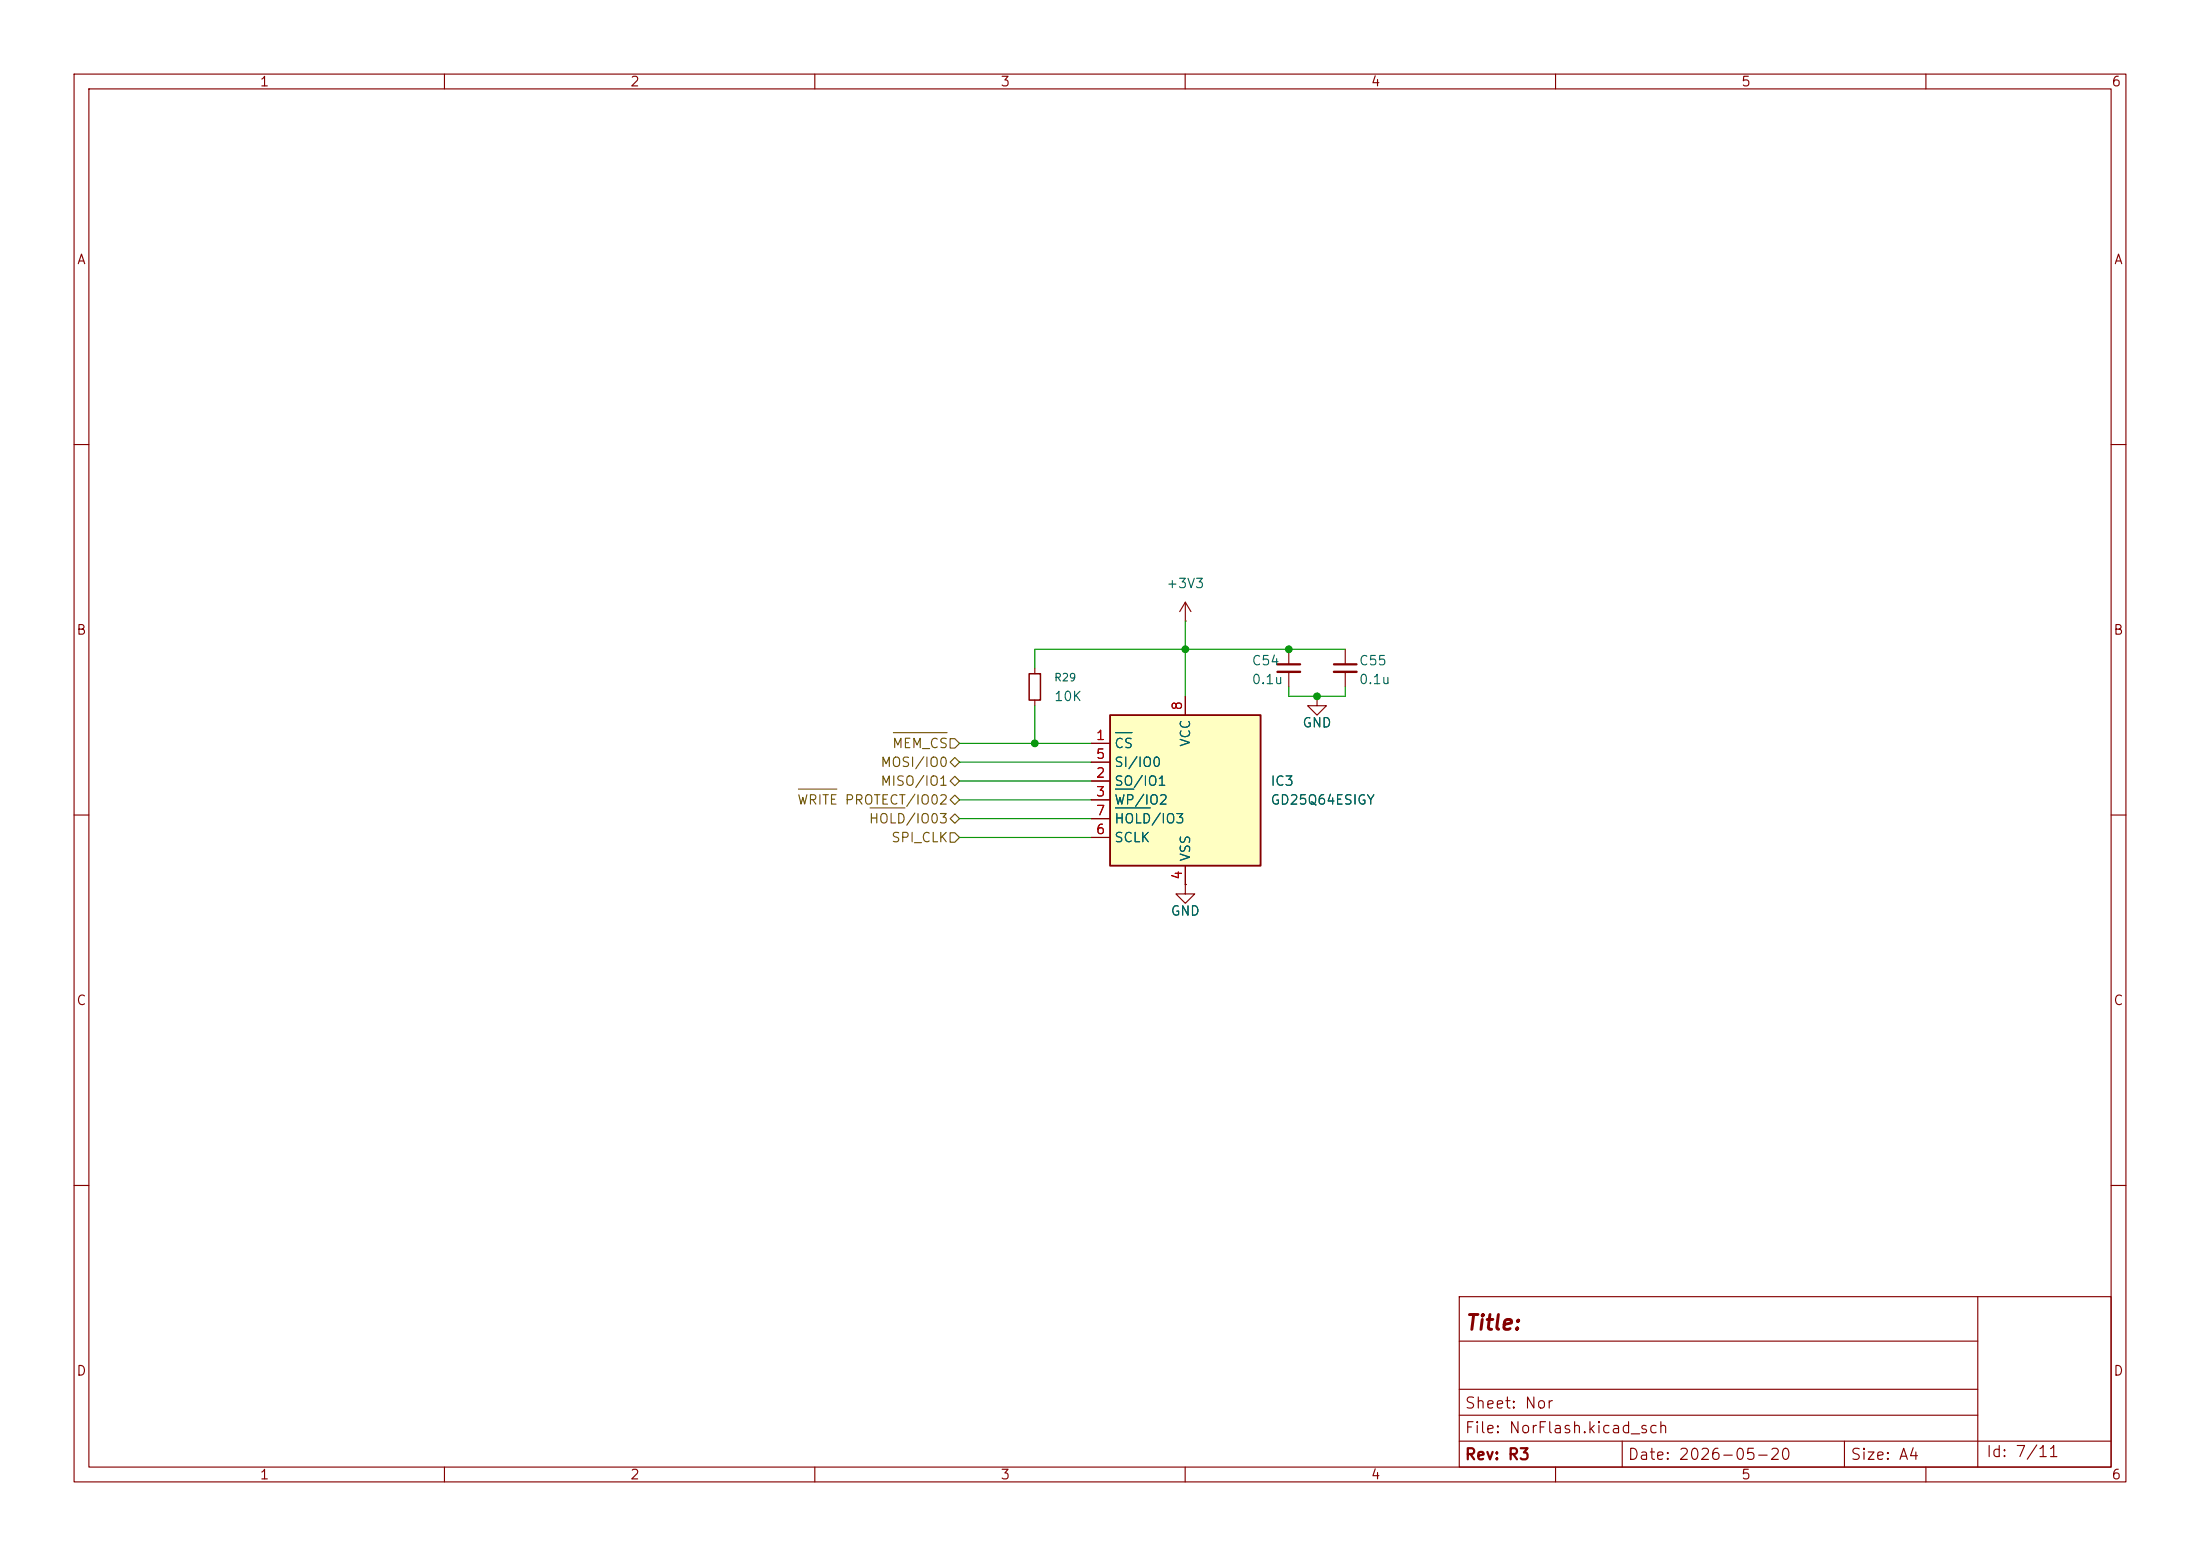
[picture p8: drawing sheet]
<svg xmlns="http://www.w3.org/2000/svg" width="297mm" height="210mm" viewBox="0 0 297 210" stroke-linecap="round" stroke-linejoin="round" font-family="sans-serif">
<g fill="none" stroke="#840000" stroke-width=".15">
<path d="M10 10h277v190h-277zM12 12h273v186h-273zM60 10v2M110 10v2M160 10v2M210 10v2M260 10v2M10 60h2M285 60h2M139.7 90.2v.7M139.7 94.5v.8M160 83.8h.1"/>
<path d="M160 81.3v2.5M160 81.3l-.7 1.3M160 81.3l.8 1.3M177.8 94v1.3h1.3l-1.3 1.2-1.3-1.2h1.3M177.8 94h.1M10 110h2M160 119.4v1.3h1.3l-1.3 1.2-1.3-1.2h1.3M160 119.4h.1M285 110h2M10 160h2M197 175h88v23h-88zM267 175v23"/>
<path d="M285 160h2M60 198v2M110 198v2M160 198v2M197 194.5h88M197 191h70M197 187.5h70M197 181h70M210 198v2M219 194.5v3.5M249 194.5v3.5M260 198v2"/>
</g>
<path d="M138.9 90.9h1.6v3.6h-1.6z" fill="none" stroke="#840000" stroke-width=".2"/>
<path d="M149.9 96.5h20.3v20.3h-20.3z" fill="#ffffc2"/>
<path d="M149.9 96.5h20.3v20.3h-20.3z" fill="none" stroke="#840000" stroke-width=".25"/>
<g fill="none" stroke="#840000" stroke-width=".15">
<path d="M160 94v2.5M174 87.6v2.1M174 90.7v2M177.8 94h.1M181.6 87.6v2.1M181.6 90.7v2M147.3 100.3h2.6M147.3 105.4h2.6M147.3 108h2.6M147.3 102.9h2.6M147.3 113h2.6M147.3 110.5h2.6"/>
<path d="M160 119.4h.1M160 116.8v2.6"/>
</g>
<path d="M150.6 98.9h2.2M150.6 106.5h2.5M150.6 109h4.7" fill="none" stroke="#006464" stroke-width=".15"/>
<path d="M172.5 89.7h3M180.1 89.7h3" fill="none" stroke="#840000" stroke-width=".3"/>
<path d="M172.5 90.7h3M180.1 90.7h3" fill="none" stroke="#840000" stroke-width=".33"/>
<path d="M120.6 98.9h7.3M128.3 99.7h.6l.6 .6-.6 .7h-.6zM107.8 106.5h5.2M117.5 109h4.7M128.3 110.5l.6-.6 .6 .6-.6 .6zM128.3 105.4l.6-.6 .6 .6-.6 .6zM128.3 112.4h.6l.6 .6-.6 .7h-.6zM128.3 102.9l.6-.7 .6 .7-.6 .6zM128.9 107.3l.6 .7-.6 .6-.6-.6z" fill="none" stroke="#725600" stroke-width=".15"/>
<path d="M139.7 95.3v5M160 83.8v10.2M174 92.7v1.3h7.6v-1.3M181.6 87.6h-41.9v2.6M129.5 100.3h17.8M129.5 110.5h17.8M129.5 113h17.8M129.5 102.9h17.8M129.5 108h17.8M129.5 105.4h17.8" fill="none" stroke="#009600" stroke-width=".15"/>
<g fill="#009600" stroke="#009600" stroke-width=".14">
<circle cx="160" cy="87.6" r=".46"/>
<circle cx="177.8" cy="94" r=".46"/>
<circle cx="139.7" cy="100.3" r=".46"/>
<circle cx="174" cy="87.6" r=".46"/>
</g>
<text font-size="2" fill="#840000" x="197.7" y="180">Title:</text>
<g font-size="1.5" fill="#840000">
<text x="197.6" y="190.5">Sheet: Nor</text>
<text x="197.6" y="193.8">File: NorFlash.kicad_sch</text>
<text x="197.6" y="197.4">Rev: R3</text>
<text x="219.6" y="197.4">Date: 2026-05-20</text>
<text x="249.7" y="197.4">Size: A4</text>
<text x="268" y="197">Id: 7/11</text>
</g>
<g font-size="1.3" fill="#840000">
<text x="35" y="12">1</text>
<text x="85" y="12">2</text>
<text x="135" y="12">3</text>
<text x="185" y="12">4</text>
<text x="235" y="12">5</text>
<text x="285" y="12">6</text>
<text x="10.3" y="36">A</text>
<text x="285.3" y="36">A</text>
<text x="10.2" y="86">B</text>
<text x="285.2" y="86">B</text>
<text x="10.2" y="136">C</text>
<text x="285.2" y="136">C</text>
<text x="10.2" y="186">D</text>
<text x="285.2" y="186">D</text>
<text x="35" y="200">1</text>
<text x="85" y="200">2</text>
<text x="135" y="200">3</text>
<text x="185" y="200">4</text>
<text x="235" y="200">5</text>
<text x="285" y="200">6</text>
</g>
<g font-size="1.3" fill="#006464">
<text x="157.4" y="79.7">+3V3</text>
<text x="142.2" y="94.9">10K</text>
<text x="168.9" y="90.1">C54</text>
<text x="168.9" y="92.7">0.1u</text>
<text x="183.4" y="90.1">C55</text>
<text x="183.4" y="92.7">0.1u</text>
<text x="150.3" y="101.3">CS</text>
<text x="161" y="100.9" transform="rotate(-90 161 100.9)">VCC</text>
<text x="175.7" y="98.5">GND</text>
<text x="150.3" y="106.4">SO/IO1</text>
<text x="150.3" y="103.8">SI/IO0</text>
<text x="171.4" y="106.4">IC3</text>
<text x="150.3" y="108.9">WP/IO2</text>
<text x="150.3" y="114">SCLK</text>
<text x="150.3" y="111.5">HOLD/IO3</text>
<text x="171.4" y="108.9">GD25Q64ESIGY</text>
<text x="161" y="116.4" transform="rotate(-90 161 116.4)">VSS</text>
<text x="158" y="123.9">GND</text>
</g>
<g font-size="1.3" fill="#a90000">
<text x="159.9" y="96" transform="rotate(-90 159.9 96)">8</text>
<text x="147.9" y="100.2">1</text>
<text x="147.9" y="105.3">2</text>
<text x="147.9" y="107.8">3</text>
<text x="147.9" y="102.7">5</text>
<text x="147.9" y="112.9">6</text>
<text x="147.9" y="110.4">7</text>
<text x="159.9" y="118.8" transform="rotate(-90 159.9 118.8)">4</text>
</g>
<g font-size="1.3" fill="#725600">
<text x="120.4" y="101.3">MEM_CS</text>
<text x="118.8" y="106.4">MISO/IO1</text>
<text x="118.8" y="103.8">MOSI/IO0</text>
<text x="107.5" y="108.9">WRITE PROTECT/IO02</text>
<text x="117.2" y="111.5">HOLD/IO03</text>
<text x="120.2" y="114">SPI_CLK</text>
</g>
<text font-size="1" fill="#006464" x="142.2" y="92.2">R29</text>
</svg>
